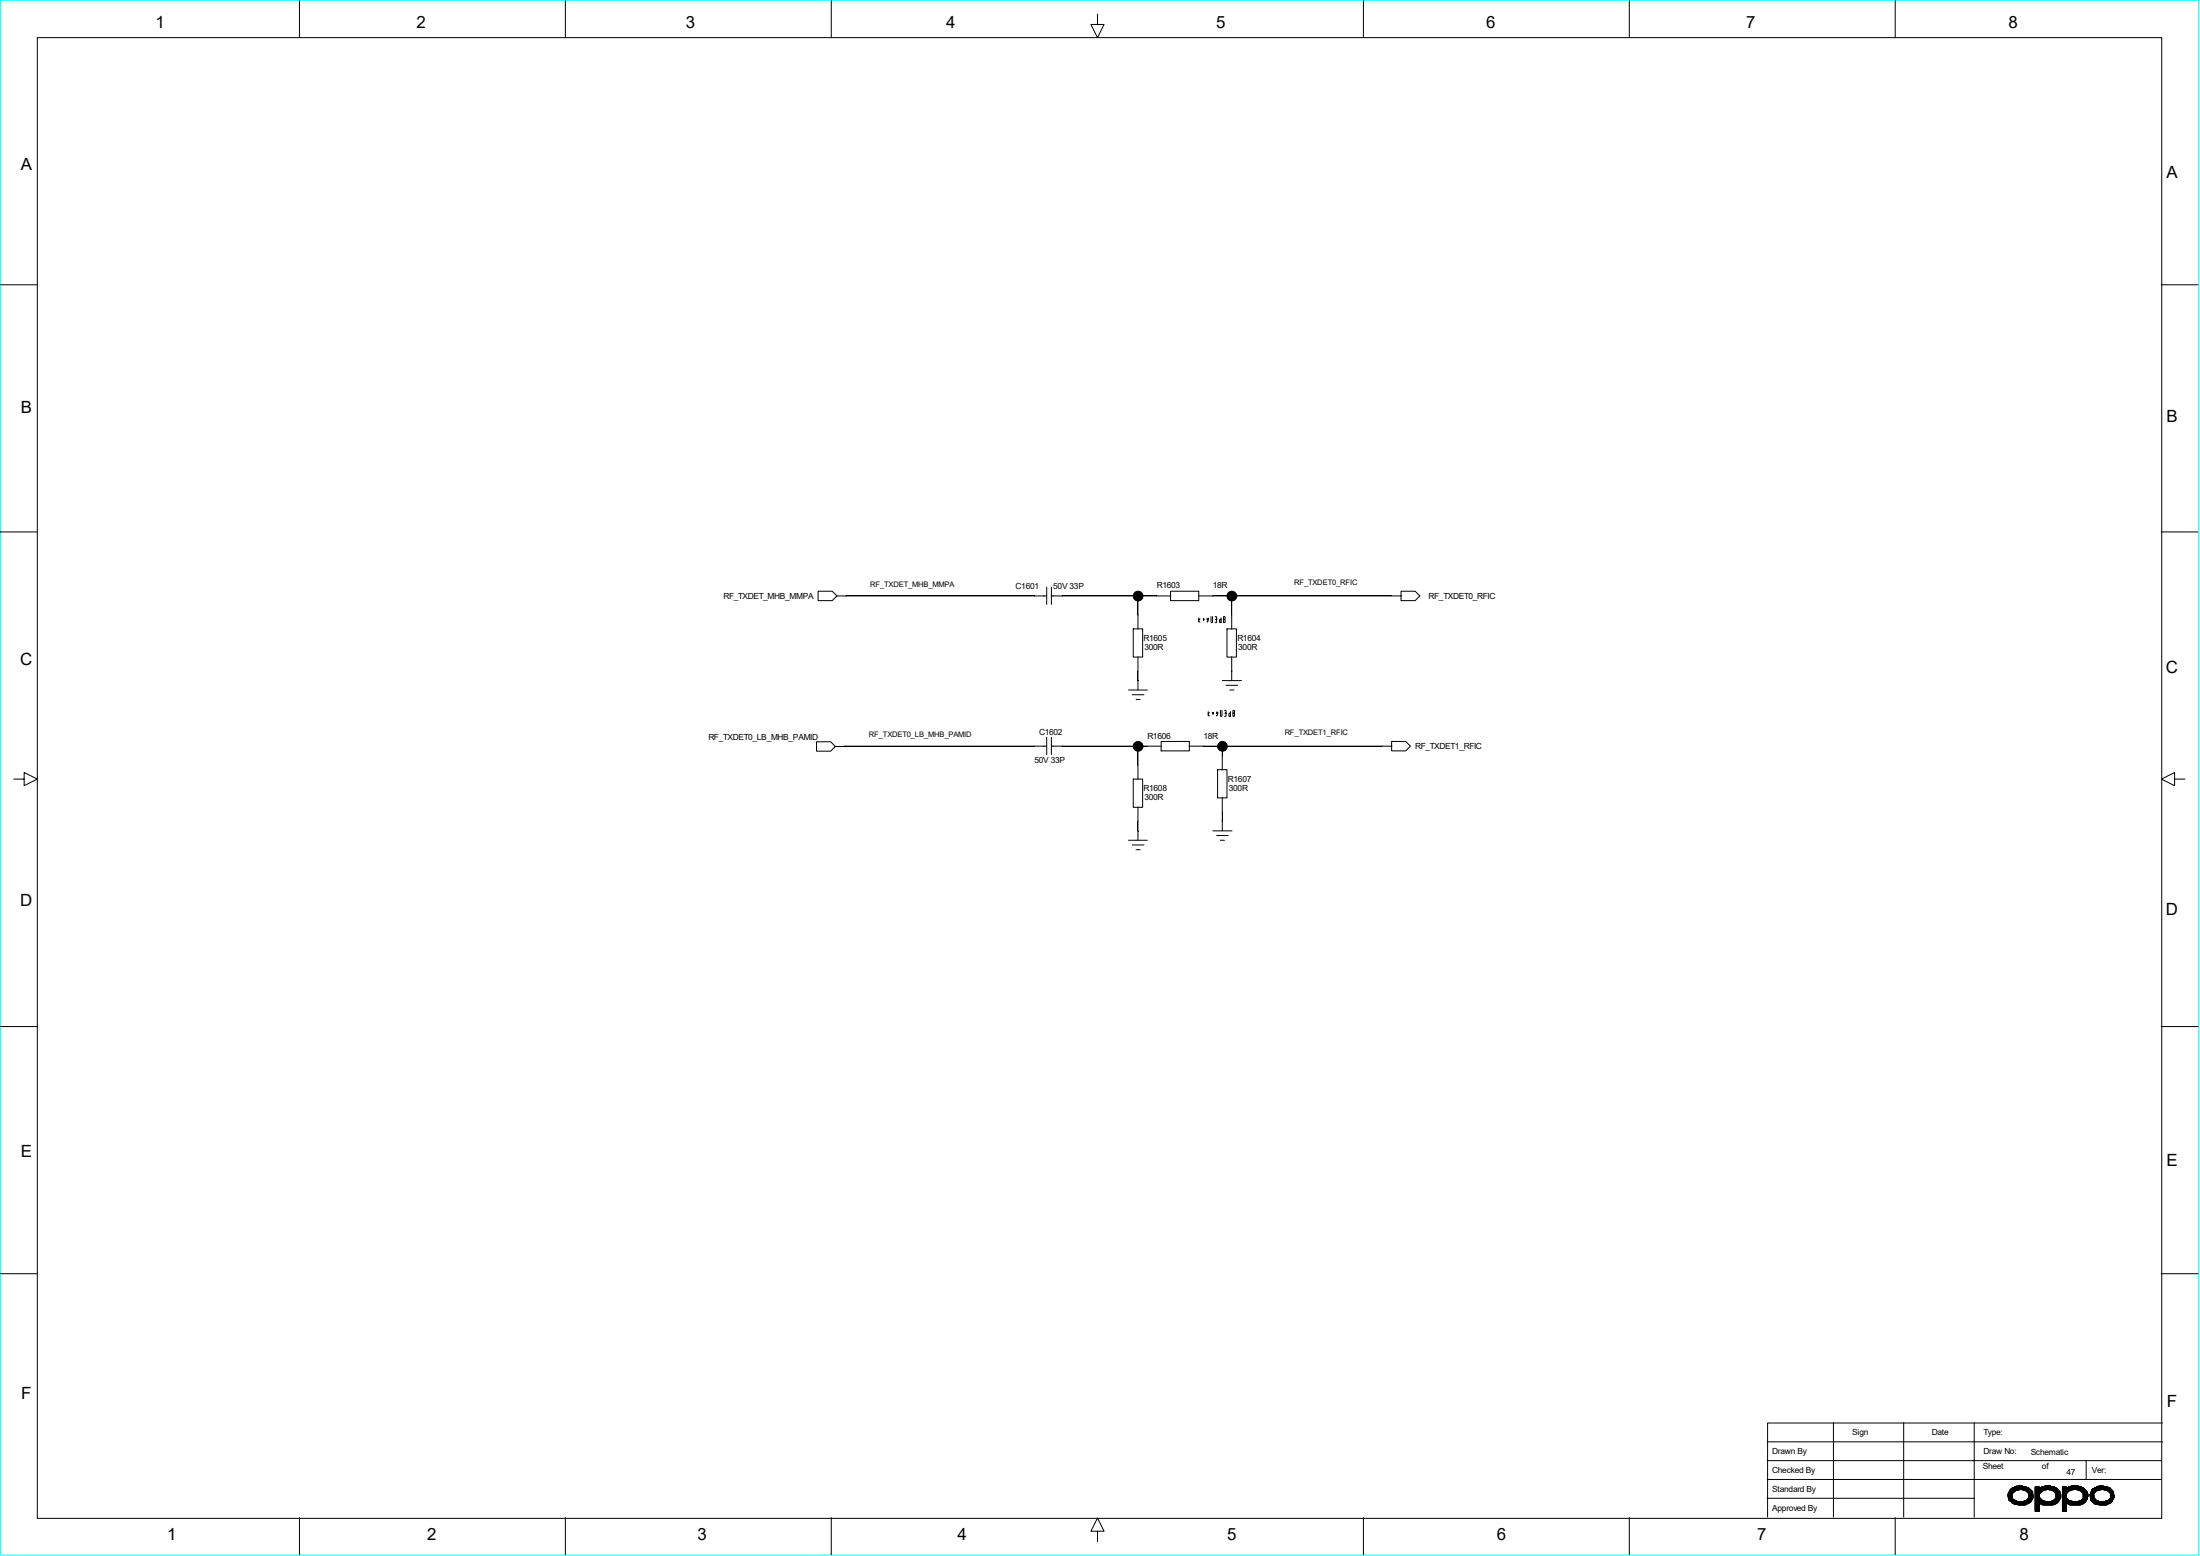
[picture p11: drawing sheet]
<svg xmlns="http://www.w3.org/2000/svg" width="297mm" height="210mm" viewBox="0 0 297 210" stroke-linecap="round" stroke-linejoin="round" font-family="sans-serif">
<path d="M.1 0h296.7v209.9h-296.7z" fill="none" stroke="#0ff" stroke-width=".14"/>
<g fill="none" stroke="#000" stroke-width=".14">
<path d="M5 5.1h286.8v199.8h-286.8zM40.4 .1v5M76.3 .1v5M112.2 .1v5M148.2 1.9v1.4h.9l-.9 1.8-.9-1.8h.9M184.1 .1v5M220 .1v5M255.9 .1v5M0 38.4h5M291.8 38.4h5M0 71.8h5M110.4 79.8h2l.6 .6-.6 .7h-2z"/>
<path d="M141.3 79.2v2.4M141.9 79.2v2.4M158 79.8h3.8v1.3h-3.8zM189.1 79.8h2l.6 .6-.6 .7h-2zM291.8 71.8h5M112.9 80.4h28.4M141.3 99.5v2.4M141.9 80.4h16.2M141.9 99.5v2.4M152.4 93.1h2.5M152.9 93.8h1.5M153 84.9h1.3v3.8h-1.3z"/>
<path d="M153.4 94.4h.5M153.6 80.4v4.5M153.6 88.6v4.5M161.8 80.4h27.4M161.8 83.4v.5h.2M162 83.5l-.2 .2M162.5 83.6h.1M162.5 83.5v.2M162.9 83.4l.1 .1M162.9 83.6l.1 .1M163.1 96.1v.5h.2M163.2 83.4l-.1 .5h-.2"/>
<path d="M163.3 96.2l-.2 .2M163.5 83.2v.8l.2-.1v-.7M163.7 96.3h.1M163.8 96.2v.2M164 83.2l.3 .1-.1 .3h-.1M164.2 83.6h.1M164.2 83.6l.1 .3-.3 .1M164.2 96.1l.1 .1M164.2 96.3l.1 .1M164.4 96.1l-.1 .5h-.1M164.8 95.9v.8l.2-.1v-.7M164.8 83.7v-.1l-.2 .1 .1 .3 .1-.1"/>
<path d="M164.8 83.4v.6M165 91.9h2.6M165.2 83.6v-.4h.2v.8h-.2v-.4h.2M165.3 95.9l.2 .1v.3h-.1M165.4 96.3h.1M165.5 96.3v.3l-.2 .1M165.5 92.5h1.6M165.7 84.9h1.2v3.8h-1.2zM166 93.1h.6M166.1 96.4v-.1l-.2 .1v.3l.2-.1M166.1 96.1v.6M166.3 80.4v4.5"/>
<path d="M166.3 88.6v3.3M166.5 96.3v-.4h.1v.8h-.1v-.4h.1M1.9 105.2h1.4v-.9l1.7 .9-1.7 .8v-.8M110.2 100.1h1.9l.7 .7-.7 .6h-1.9zM112.7 100.8h1.3M114 100.7h27.3M114 100.7v.1M141.9 100.7h14.9M152.4 113.4h2.5M152.9 114h1.5M153 105.2h1.3v3.8h-1.3zM153.4 114.7h.5"/>
<path d="M153.6 100.7v4.5M153.6 108.9v4.5M156.8 100.1h3.8v1.2h-3.8zM160.5 100.7h27.4M163.7 112.1h2.6M164.3 112.8h1.5M164.4 103.9h1.3v3.8h-1.3zM164.8 113.4h.5M165 100.7v3.2M165 107.7v4.4M187.9 100.1h1.9l.6 .6-.6 .6h-1.9zM293.6 105.2v-.9l-1.8 .9 1.8 .8v-.8h1.4"/>
<path d="M0 138.6h5M291.8 138.6h5M0 171.9h5M291.8 171.9h5M238.6 194.6h53.3M238.6 199.7h53.2M238.6 197.1h53.2M247.5 192v12.8M257 192v12.8M266.5 192v12.8M281.6 197.1v2.6M291.9 192.1h-53.3v12.7"/>
<path d="M40.4 204.9v4.9M76.3 204.9v4.9M112.2 204.9v4.9M148.2 206.7h.9l-.9-1.8-.9 1.8h.9v1.4M184.1 204.9v4.9M220 204.9v4.9M238.6 202.2h27.9M255.9 204.9v4.9M271.1 201.6h.6M271.1 201.7h.5M271.1 201.8h.5M271.1 202h.5"/>
<path d="M271.1 202.1h.5M271.2 202.2h.4M271.2 201.3h.8M271.2 202.4h.7M271.2 202.5h.8M271.2 201.5v1M271.2 201.4v.8M271.3 202.6h.8M271.4 201.2v1.4h.6v.4v-.6M271.4 201.2v1.3M271.4 201h2.5M271.5 201v1.6v-1.5v.1"/>
<path d="M271.5 202.2v.4h.7M271.5 201a2.22 2.22 0 0 1 2.9 .3l.1 .8a1.54 1.54 0 0 1-1.7 1l-.9-.1-.7-.5-.1-.8zM271.6 201.6l.5-.4 .7-.2 .7 .2 .4 .4v.6a1.54 1.54 0 0 1-2.3 0zM271.6 200.9v1.8M271.6 200.8h2.2M271.7 200.8v.7M271.7 202.3v.6M271.9 202.5v.5h1.9M271.9 200.8v.7h-.7M272 200.7v.5M272 200.7h1.4M272.1 200.7v.5h-.8"/>
<path d="M272.1 202.6v.4M272.2 200.7v.4M272.2 202.6v.4M272.2 200.6h.8M272.4 200.7v.4M272.4 202.7v.4M272.5 203.1h1M272.5 200.5v.6M272.5 202.7v.4M272.6 200.5v.6h-1.3M272.6 202.7v.4M272.8 200.5v.5"/>
<path d="M272.8 202.7v.4M272.9 200.5v.5M272.9 202.7v.4M273 200.5v.6h1.2M273 202.7v.4M273.1 200.7v.4M273.1 202.7v.4M273.3 200.7v.4M273.3 202.6v.5M273.3 202.6h1M273.4 200.7v.4M273.4 202.6v.5"/>
<path d="M273.4 201.2h.9M273.5 202.6v.4v-.4M273.5 200.7v.5M273.6 201.3h.8M273.6 200.8v.5M273.6 202.4v.6h-1.5M273.7 201.5h.7M273.8 200.8v.7M273.8 202.3v.6M273.9 202.2h.5M273.9 201.6h.5M273.9 201.7h.5"/>
<path d="M273.9 201.8h.6M273.9 202h.6M273.9 202.1h.6M273.9 200.8v.8M273.9 202.2v.7M274 200.9v2h-2.4M274.2 201v1.7h-2.6M274.3 201.2v1.3h-.7M274.4 201.3v1.1h-.7M274.7 202.2h.7M274.7 201h3M274.7 201.2h1.2"/>
<path d="M274.7 201.6h.6M274.7 201.7h.6M274.7 201.8h.6M274.7 202h.6M274.7 202.1h.6M274.7 202.4h.8M274.7 202.5h1M274.7 202.6h1.1M274.7 203h.6M274.7 203.1h.6M274.7 200.8h2.9M274.7 200.7h.6"/>
<path d="M274.7 203.2h.6M274.7 203.4h.6M274.7 203.5h.6M274.7 203.6h.6M274.7 203.8h.6M274.7 203.9h.6M274.8 200.7h.5v.3v-.2l.9-.2h.6l.3 .1a1.21 1.21 0 0 1 1 .9 1.21 1.21 0 0 1-.4 1.3 2.25 2.25 0 0 1-1.4 .2 .83 .83 0 0 1-.9-.2h-.1v1.1h-.5zM274.8 200.7v3.3M274.9 200.7v3.3M275 200.7v3.3M275.2 200.7v3.3M275.3 200.7v3.3h-.6"/>
<path d="M275.3 201.6l.5-.4 .6-.2 .8 .2 .4 .4v.6a1.54 1.54 0 0 1-2.3 0zM275.4 200.8v.8M275.4 202.2v.7M275.5 203h2.1M275.5 200.8v.7h-.8M275.5 202.3v.7M275.6 200.7h1.7M275.7 200.7v.6h-1M275.7 202.4v.6M275.8 200.7v.5M275.8 202.6v.5M275.9 200.7v.4"/>
<path d="M275.9 202.6v.5M276.1 200.5v.6M276.1 202.6v.5M276.1 200.6h.7M276.2 200.5v.6h-1.5M276.2 202.7v.4M276.3 200.5v.6M276.3 202.7v.4M276.4 200.5v.5M276.4 202.7v.4M276.6 200.5v.6M276.6 202.7v.4"/>
<path d="M276.6 201.1h1.2M276.7 200.5v.6M276.7 202.7v.4M276.8 200.5v.6M276.8 202.7v.4M276.9 200.7v.4M276.9 202.6v.5M277 201.2h1M277 202.6h.8M277.1 200.7v.4M277.1 202.6v.5M277.2 200.7v.5"/>
<path d="M277.2 202.6v.5h-1.4M277.3 201.3h.8M277.3 202.5h.7M277.3 200.7v.6M277.3 202.4v.6M277.4 201.5h.7M277.5 200.8v.7M277.5 202.3v.7M277.5 202.2h.7M277.5 201.6h.6M277.5 201.7h.7M277.5 201.8h.7"/>
<path d="M277.5 202.1h.7M277.6 200.8v.8M277.6 202.2v.7M277.7 200.9v2h-3M277.8 201v1.7h-3.1M278 201.2v1.4M278.1 201.3v1.1h-.7M278.2 201.8v.2h-.7M278.4 202.2h.6M278.4 201h3M278.4 201.2h1.1M278.4 201.6h.6"/>
<path d="M278.4 201.7h.6M278.4 201.8h.6M278.4 202h.6M278.4 202.1h.6M278.4 202.4h.7M278.4 202.5h.8M278.4 202.6h1.1M278.4 203h.6M278.4 203.1h.6M278.4 200.8h2.9M278.4 200.7h.6M278.4 203.2h.6"/>
<path d="M278.4 203.4h.6M278.4 203.5h.6M278.4 203.6h.6M278.4 203.8h.6M278.4 203.9h.6M278.5 200.7h.5v.3v-.2h.1a2.02 2.02 0 0 1 2.4 .3l.1 .2a.49 .49 0 0 1 .2 .8 1.18 1.18 0 0 1-1.6 1h-.2a.83 .83 0 0 1-.9-.2h-.1v1.1h-.5zM278.5 200.7v3.3M278.6 200.7v3.3M278.7 200.7v3.3M278.8 200.7v3.3M279 200.7v3.3h-.6M279.1 200.8v.7h-.7"/>
<path d="M279.1 202.3v.6M279.2 203h2.1M279.2 200.7v.6h-.8M279.2 202.4v.6M279.3 200.7h1.7M279.4 200.7v.5M279.4 202.6v.4M279.4 201.2l.7-.2 .8 .2 .4 .4v.6a1.54 1.54 0 0 1-2.3 0v-.6zM279.5 200.7v.4M279.5 202.6v.5M279.6 200.5v.6M279.6 202.6v.5"/>
<path d="M279.7 200.5v.6h-1.3M279.7 202.6v.5M279.9 200.5v.6M279.9 202.7v.4M280 200.5v.5M280 202.7v.4M280.1 200.5v.5M280.1 202.7v.4M280.2 200.5v.5M280.2 202.7v.4M280.3 201.1h1.2M280.4 200.5v.6"/>
<path d="M280.4 202.7v.4M280.5 200.5v.6M280.5 202.7v.4M280.6 200.5v.6M280.6 202.6v.5M280.7 201.2h.9M280.8 200.7v.4M280.8 202.6v.5M280.8 202.6h.7M280.9 200.7v.5M280.9 202.6v.5h-1.5M281 201.3h.8"/>
<path d="M281 202.5h.6M281 200.7v.6M281 202.4v.6M281.1 201.5h.7M281.1 200.8v.7M281.1 202.3v.7M281.2 202.2h.6M281.2 201.6h.7M281.2 201.7h.7M281.2 201.8h.7M281.2 202h.7M281.2 202.1h.6"/>
<path d="M281.3 200.8v2.1M281.4 200.9v2h-3M281.5 201v1.7h-3.1M281.6 201.2v1.4M281.8 201.3v1.1h-.7M282.1 201.7h.6M282.2 201.8h.5M282.2 202h.5M282.2 202.2h.5M282.2 201.6h.5M282.2 202.4h.6M282.3 201.3v1.2h.7"/>
<path d="M282.3 202.1h.4M282.4 201.2h.8M282.4 202.6h.8M282.4 201v1.6M282.5 201h2.4M282.5 200.9v1.8M282.5 201a2.06 2.06 0 0 1 2.8 .3l.2 .8-.4 .6-.8 .4-1.5-.1-.5-.5-.1-.8zM282.6 202.9h2.4M282.7 200.9v2M282.7 200.8h2.1M282.8 200.8v.7h-.6M282.8 202.2v.8"/>
<path d="M282.9 200.8v.5h-.5M282.9 202.3v.7M283 200.7h1.3M283 201.2l.8-.2 .8 .2 .3 .4v.6a1.54 1.54 0 0 1-2.2 0v-.6zM283 200.7v.5M283 202.4v.6M283.2 200.7v.4M283.2 202.6v.4M283.3 200.6h.6M283.3 200.7v.4M283.3 202.6v.5M283.4 200.7v.4"/>
<path d="M283.4 202.7v.4M283.5 200.5v.6h-1M283.5 202.7v.4M283.7 200.5v.6M283.7 202.7v.4M283.8 200.5v.5M283.8 202.7v.4M283.9 200.5v.6M283.9 202.7v.4M284 201.1h1.1M284.1 200.7v.4M284.1 202.7v.4"/>
<path d="M284.2 200.7v.4M284.2 202.7v.4M284.3 200.7v.4M284.3 202.6v.5M284.4 200.7v.4M284.4 202.6v.5h-1M284.5 201.2h.7M284.6 200.7v.5M284.6 202.6v.4h-1.9M284.6 201.3h.7M284.6 202.5h.6M284.7 200.8v.5"/>
<path d="M284.7 202.4v.6M284.8 201.5h.5M284.8 200.8v.7M284.8 202.3v.6M284.9 202.2h.4M284.9 201.6h.4M284.9 201.7h.4M284.9 201.8h.6M284.9 202h.6M284.9 202.1h.6M284.9 200.9v2M285.1 201v1.7h-2.6"/>
<path d="M285.2 201.2v1.4h-.9M285.3 201.3v1.1h-.5"/>
<circle cx="153.6" cy="80.5" r=".66"/>
<circle cx="166.3" cy="80.5" r=".66"/>
<circle cx="153.6" cy="100.7" r=".66"/>
<circle cx="165" cy="100.7" r=".66"/>
</g>
<g fill="#000">
<path d="M153.6 90.6v1.3z" fill-rule="evenodd"/>
<path d="M153.6 110.9v1.2z" fill-rule="evenodd"/>
<path d="M153.6 100.7h1.3z" fill-rule="evenodd"/>
<path d="M165 109.6v1.3z" fill-rule="evenodd"/>
<path d="M165 100.7v1.3z" fill-rule="evenodd"/>
<circle cx="153.6" cy="80.5" r=".67"/>
<circle cx="166.3" cy="80.5" r=".67"/>
<circle cx="153.6" cy="100.7" r=".67"/>
<circle cx="165" cy="100.7" r=".67"/>
</g>
<g font-size="2.3">
<text x="21" y="3.8">1</text>
<text x="56.2" y="3.8">2</text>
<text x="92.6" y="3.8">3</text>
<text x="127.7" y="3.8">4</text>
<text x="164.2" y="3.8">5</text>
<text x="200.6" y="3.8">6</text>
<text x="235.8" y="3.8">7</text>
<text x="271.1" y="3.8">8</text>
<text x="2.8" y="22.9">A</text>
<text x="292.5" y="24.1">A</text>
<text x="2.8" y="55.8">B</text>
<text x="292.5" y="56.9">B</text>
<text x="2.7" y="89.7">C</text>
<text x="292.4" y="90.8">C</text>
<text x="2.7" y="122.3">D</text>
<text x="292.4" y="123.4">D</text>
<text x="2.8" y="156.2">E</text>
<text x="292.5" y="157.3">E</text>
<text x="2.8" y="188.8">F</text>
<text x="292.5" y="189.9">F</text>
<text x="22.6" y="207.8">1</text>
<text x="57.7" y="207.8">2</text>
<text x="94.2" y="207.8">3</text>
<text x="129.2" y="207.8">4</text>
<text x="165.7" y="207.8">5</text>
<text x="202.1" y="207.8">6</text>
<text x="237.2" y="207.8">7</text>
<text x="272.6" y="207.8">8</text>
</g>
<g font-size="1.1">
<text x="97.7" y="80.8">RF_TXDET_MHB_MMPA</text>
<text x="137.1" y="79.5">C1601</text>
<text x="142.2" y="79.5">50V 33P</text>
<text x="156.2" y="79.4">R1603</text>
<text x="163.7" y="79.4">18R</text>
<text x="192.9" y="80.8">RF_TXDET0_RFIC</text>
<text x="154.4" y="86.5">R1605</text>
<text x="154.5" y="87.8">300R</text>
<text x="167" y="86.5">R1604</text>
<text x="167.2" y="87.8">300R</text>
<text x="95.6" y="99.9">RF_TXDET0_LB_MHB_PAMID</text>
<text x="140.3" y="99.1">C1602</text>
<text x="154.9" y="99.7">R1606</text>
<text x="162.5" y="99.7">18R</text>
<text x="191.1" y="101.1">RF_TXDET1_RFIC</text>
<text x="139.7" y="103">50V 33P</text>
<text x="154.4" y="106.8">R1608</text>
<text x="165.8" y="105.5">R1607</text>
<text x="165.9" y="106.8">300R</text>
<text x="154.5" y="108">300R</text>
<text x="239.3" y="196.3">Drawn By</text>
<text x="250.1" y="193.7">Sign</text>
<text x="260.8" y="193.7">Date</text>
<text x="267.8" y="193.7">Type:</text>
<text x="267.8" y="196.3">Draw No:</text>
<text x="274.2" y="196.3">Schematic</text>
<text x="239.3" y="198.8">Checked By</text>
<text x="239.3" y="201.3">Standard By</text>
<text x="239.3" y="203.9">Approved By</text>
<text x="267.7" y="198.3">Sheet</text>
<text x="275.7" y="198.3">of</text>
<text x="279" y="199.1">47</text>
<text x="282.4" y="198.8">Ver:</text>
</g>
<g font-size="1">
<text x="117.5" y="79.2">RF_TXDET_MHB_MMPA</text>
<text x="174.7" y="78.9">RF_TXDET0_RFIC</text>
<text x="117.3" y="99.5">RF_TXDET0_LB_MHB_PAMID</text>
<text x="173.4" y="99.2">RF_TXDET1_RFIC</text>
</g>
</svg>
